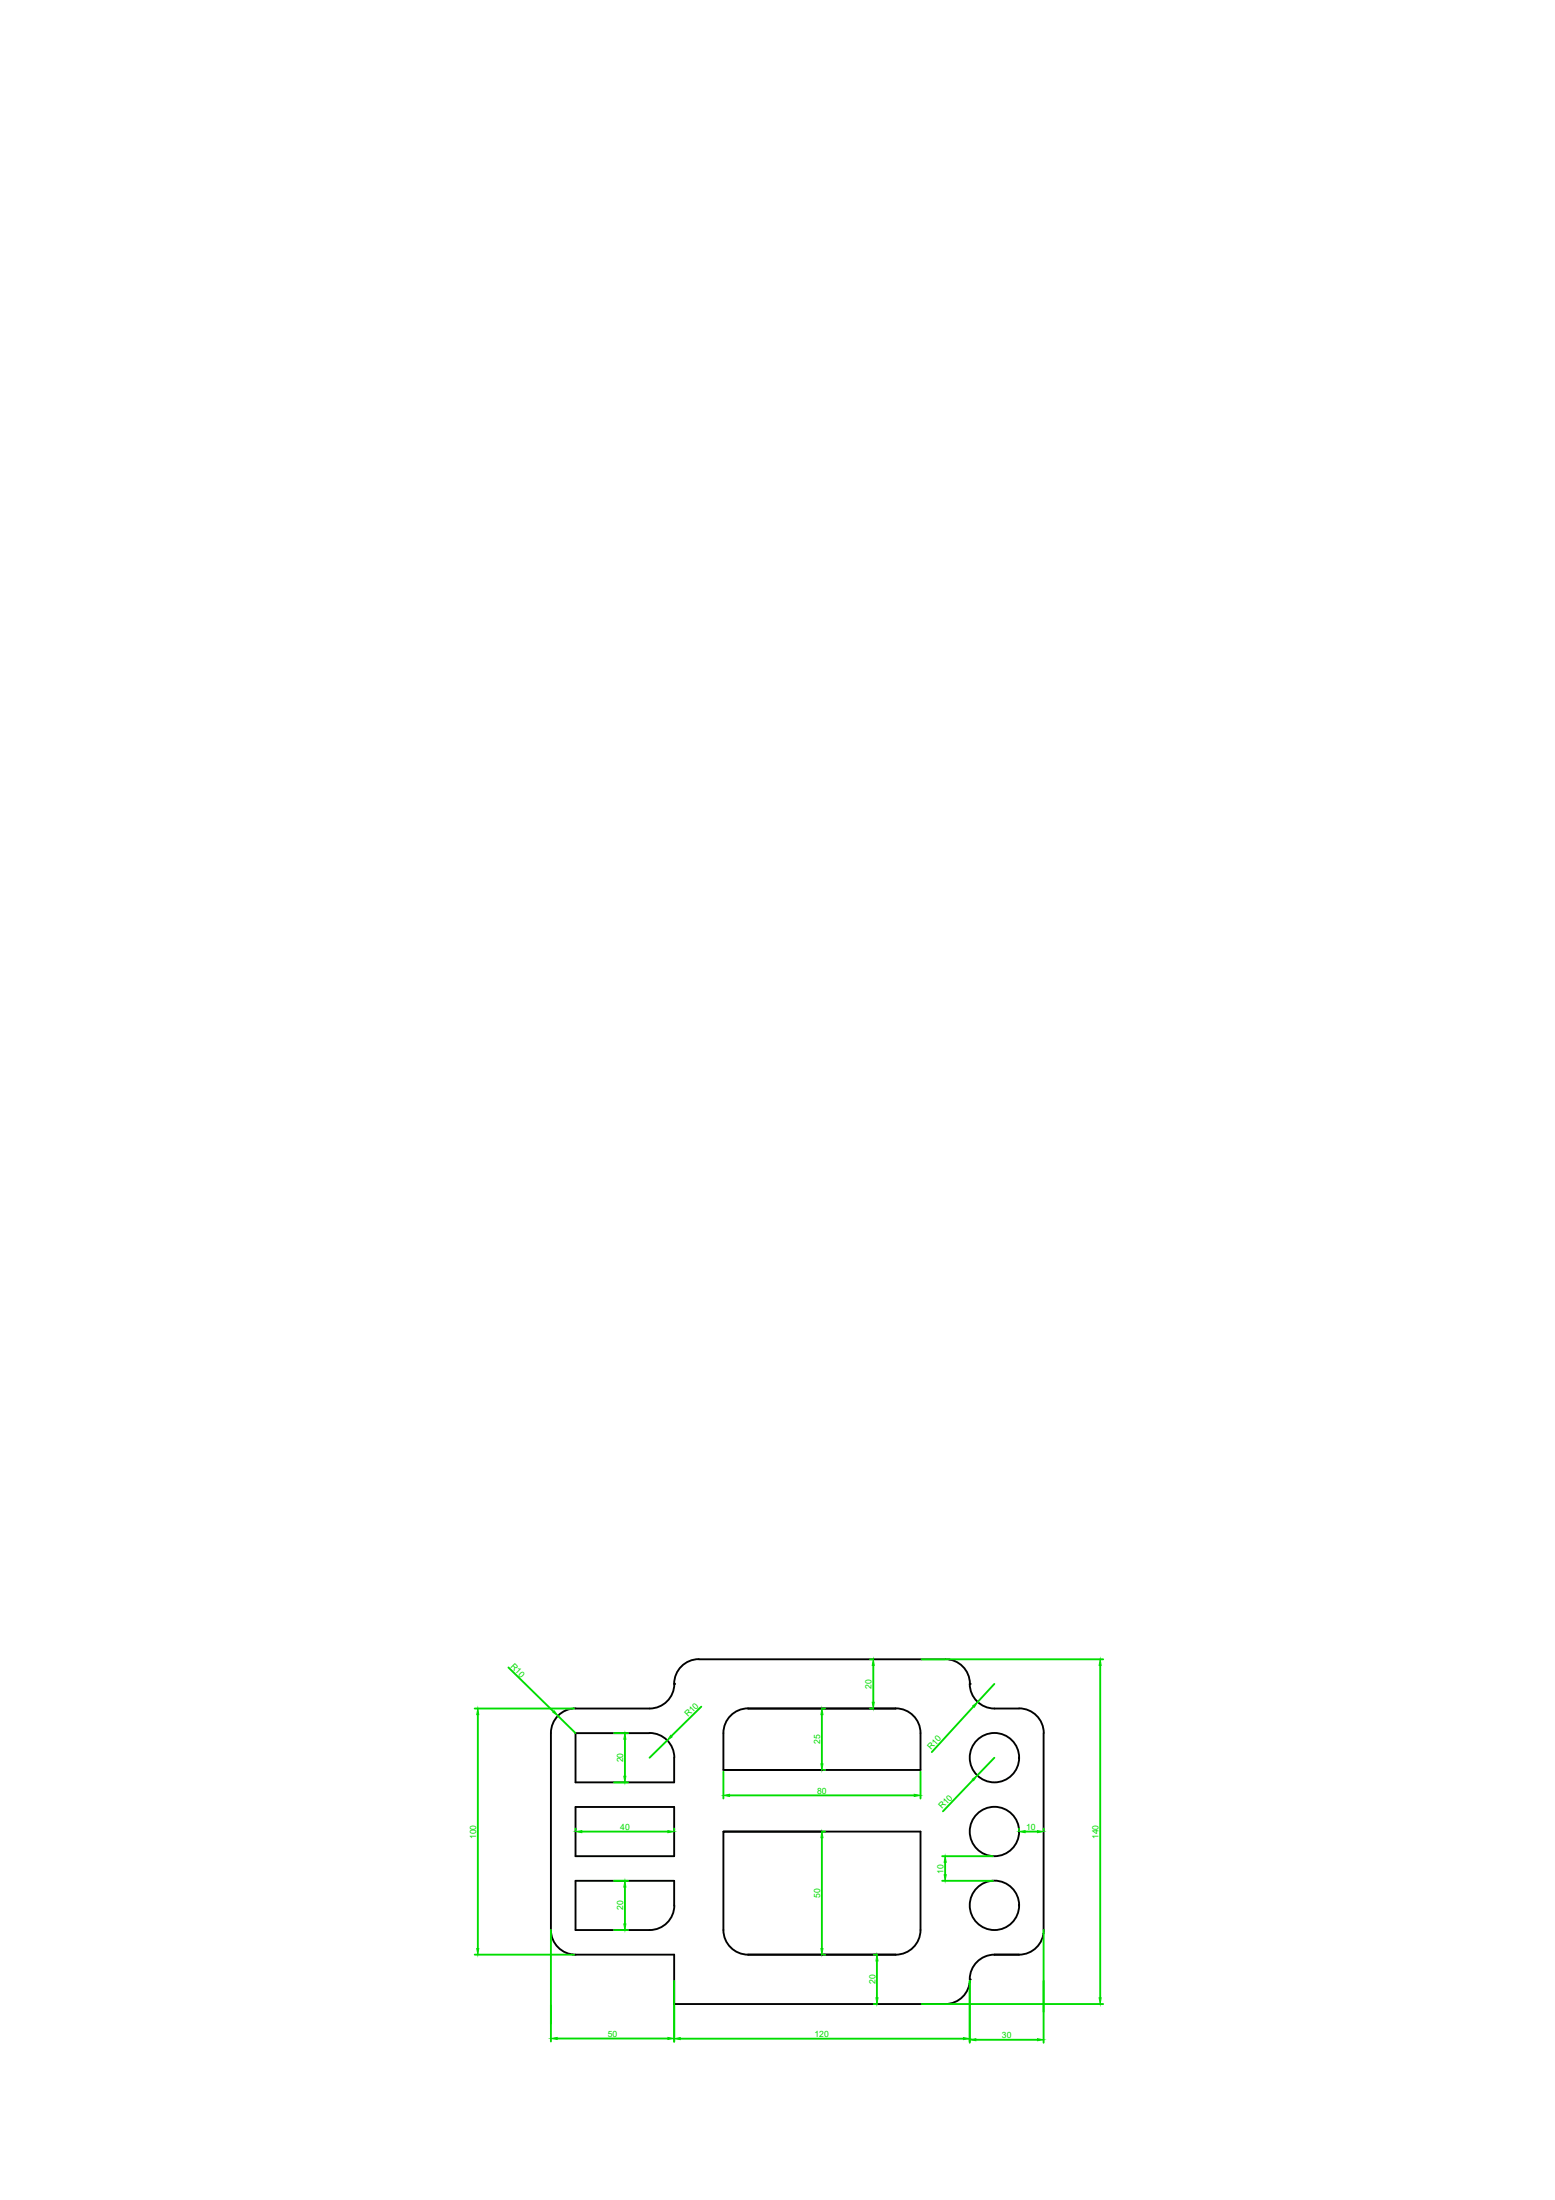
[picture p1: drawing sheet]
<svg xmlns="http://www.w3.org/2000/svg" width="210mm" height="297mm" viewBox="0 0 210 297" stroke-linecap="round" stroke-linejoin="round" font-family="sans-serif">
<!-- layer: 0 -->
<g fill="none" stroke="#000" stroke-width=".25">
<path d="M77.7 230.7a3.3 3.3 0 0 0-3.3 3.3v26.6a3.3 3.3 0 0 0 3.3 3.3h13.3v6.7h36.6a3.3 3.3 0 0 0 3.3-3.4M91 227.4h.1M91 227.3a3.3 3.3 0 0 1-3.3 3.4h-10M91 237.3a3.3 3.3 0 0 0-3.3-3.3h-10v6.7h13.3v-3.4M94.3 224h33.3M94.3 224a3.3 3.3 0 0 0-3.3 3.3M101 230.7h19.9M101 230.7a3.3 3.3 0 0 0-3.4 3.3v5h13.3M120.9 230.7a3.3 3.3 0 0 1 3.4 3.3v5h-26.7M127.6 224a3.3 3.3 0 0 1 3.3 3.3M130.9 227.4h.1M130.9 227.3a3.3 3.3 0 0 0 3.3 3.4"/>
<path d="M134.2 230.7h3.3M137.6 230.7a3.3 3.3 0 0 1 3.3 3.3M140.9 234v26.6M77.7 244h13.3v6.6h-13.3zM91 257.3a3.3 3.3 0 0 1-3.3 3.3h-10v-6.7h13.3v3.4M97.6 247.3h26.7v13.3a3.3 3.3 0 0 1-3.4 3.3h-19.9a3.3 3.3 0 0 1-3.4-3.3v-13.3h13.3M130.9 267.3h.1M134.2 263.9a3.3 3.3 0 0 0-3.3 3.3M140.9 260.6a3.3 3.3 0 0 1-3.3 3.3h-3.4"/>
<circle cx="134.2" cy="237.3" r="3.3"/>
<circle cx="134.2" cy="257.3" r="3.3"/>
<circle cx="134.2" cy="247.3" r="3.3"/>
</g>
<!-- layer: dim -->
<g fill="none" stroke="#0d0" stroke-width=".25">
<path d="M64.1 230.7h13.4M64.5 231.5v31.6M68.6 225.1l6.1 6M75.3 231.7l2.4 2.3M82.9 234h1.9M84.4 234.8v5M90.1 235l-2.4 2.3M94.7 230.4l-4.1 4M97.6 239.2v3.6M110.9 231.5v6.7M111.2 230.7h.2M111.2 239h.2"/>
<path d="M117.5 230.7h.3M117.5 224h.3M117.9 224.9v4.9M124.3 239.2v3.6M124.4 224h24.5M131.4 230.4l-5.6 6.2M134.2 237.3l-2.3 2.4M134.2 227.4l-2.2 2.4M148.5 224.9v44.8M77.7 246.9v.2M78.5 247.3h11.7M82.9 253.9h1.9"/>
<path d="M82.9 240.7h1.9M84.4 254.8v5M91 246.9v.2M98.5 242.4h24.9M110.9 248.1v15M111.2 247.3h.2M127.2 253.9h6.8M127.2 250.6h6.8M127.6 251.4v1.7M131.3 240.3l-4 4.3M137.5 246.9v.2M138.4 247.3h1.6"/>
<path d="M140.9 246.9v.2M64.1 263.9h13.4M74.4 260.6v15M75.2 275.2h15M82.9 260.6h1.9M91 267.4v8.3M91.8 275.3h38.3M111.2 263.9h.2M117.9 263.9h.4M117.9 270.6h.4M118.4 264.8v4.9M124.4 270.6h24.5"/>
<path d="M130.9 267.4v8.4M131.7 275.4h8.3M140.9 260.6v15.2"/>
</g>
<g fill="#0d0" stroke="#0d0" stroke-width=".13">
<path d="M91 275.3l.8-.2v.3z"/>
<path d="M130.1 275.1l.8 .2-.8 .1z"/>
<path d="M64.5 230.7l.1 .8h-.2z"/>
<path d="M64.4 263.1h.2l-.1 .8z"/>
<path d="M117.7 229.8h.3l-.1 .9z"/>
<path d="M117.9 224l.1 .9h-.3z"/>
<path d="M110.9 230.7l.2 .8h-.3z"/>
<path d="M110.8 238.2h.3l-.2 .8z"/>
<path d="M97.6 242.4l.9-.1v.3z"/>
<path d="M123.4 242.3l.9 .1-.9 .2z"/>
<path d="M110.9 247.3l.2 .8h-.3z"/>
<path d="M110.8 263.1h.3l-.2 .8z"/>
<path d="M77.7 247.3l.8-.1v.2z"/>
<path d="M90.2 247.2l.8 .1-.8 .1z"/>
<path d="M84.2 259.8h.3l-.1 .8z"/>
<path d="M84.4 253.9l.1 .9h-.3z"/>
<path d="M84.4 234l.1 .8h-.3z"/>
<path d="M84.2 239.8h.3l-.1 .9z"/>
<path d="M130.9 275.4l.8-.1v.2z"/>
<path d="M140 275.3l.9 .1-.9 .1z"/>
<path d="M90.2 275.1l.8 .1-.8 .2z"/>
<path d="M74.4 275.2l.8-.1v.3z"/>
<path d="M131.2 240.2l.7-.5-.5 .7z"/>
<path d="M131.3 230.3l.7-.5-.5 .7z"/>
<path d="M90.5 234.3l.2 .2-.6 .5z"/>
<path d="M74.6 231.2l.2-.2 .5 .7z"/>
<path d="M137.5 247.3l.9-.1v.2z"/>
<path d="M140 247.2l.9 .1-.9 .1z"/>
<path d="M148.5 224l.1 .9h-.2z"/>
<path d="M148.4 269.7h.2l-.1 .9z"/>
<path d="M127.5 253.1h.2l-.1 .8z"/>
<path d="M127.6 250.6l.1 .8h-.2z"/>
<path d="M118.4 263.9l.1 .9h-.3z"/>
<path d="M118.2 269.7h.3l-.1 .9z"/>
</g>
<g font-size="1.2" fill="#0d0">
<text x="68.9" y="225.1" transform="rotate(45 68.9 225.1)">R10</text>
<text x="117.7" y="228" transform="rotate(-90 117.7 228)">20</text>
<text x="92.9" y="231.9" transform="rotate(-45 92.9 231.9)">R10</text>
<text x="84.1" y="238" transform="rotate(-90 84.1 238)">20</text>
<text x="110.7" y="235.5" transform="rotate(-90 110.7 235.5)">25</text>
<text x="125.7" y="236.3" transform="rotate(-47 125.7 236.3)">R10</text>
<text x="110.3" y="242.2">80</text>
<text x="127.2" y="244.3" transform="rotate(-46 127.2 244.3)">R10</text>
<text x="64.3" y="248.3" transform="rotate(-90 64.3 248.3)">100</text>
<text x="83.7" y="247.1">40</text>
<text x="138.5" y="247.1">10</text>
<text x="148.3" y="248.3" transform="rotate(-90 148.3 248.3)">140</text>
<text x="84.1" y="257.9" transform="rotate(-90 84.1 257.9)">20</text>
<text x="110.7" y="256.3" transform="rotate(-90 110.7 256.3)">50</text>
<text x="127.4" y="253" transform="rotate(-90 127.4 253)">10</text>
<text x="118.2" y="267.9" transform="rotate(-90 118.2 267.9)">20</text>
<text x="82" y="275">50</text>
<text x="109.9" y="275">120</text>
<text x="135.2" y="275.2">30</text>
</g>
</svg>
